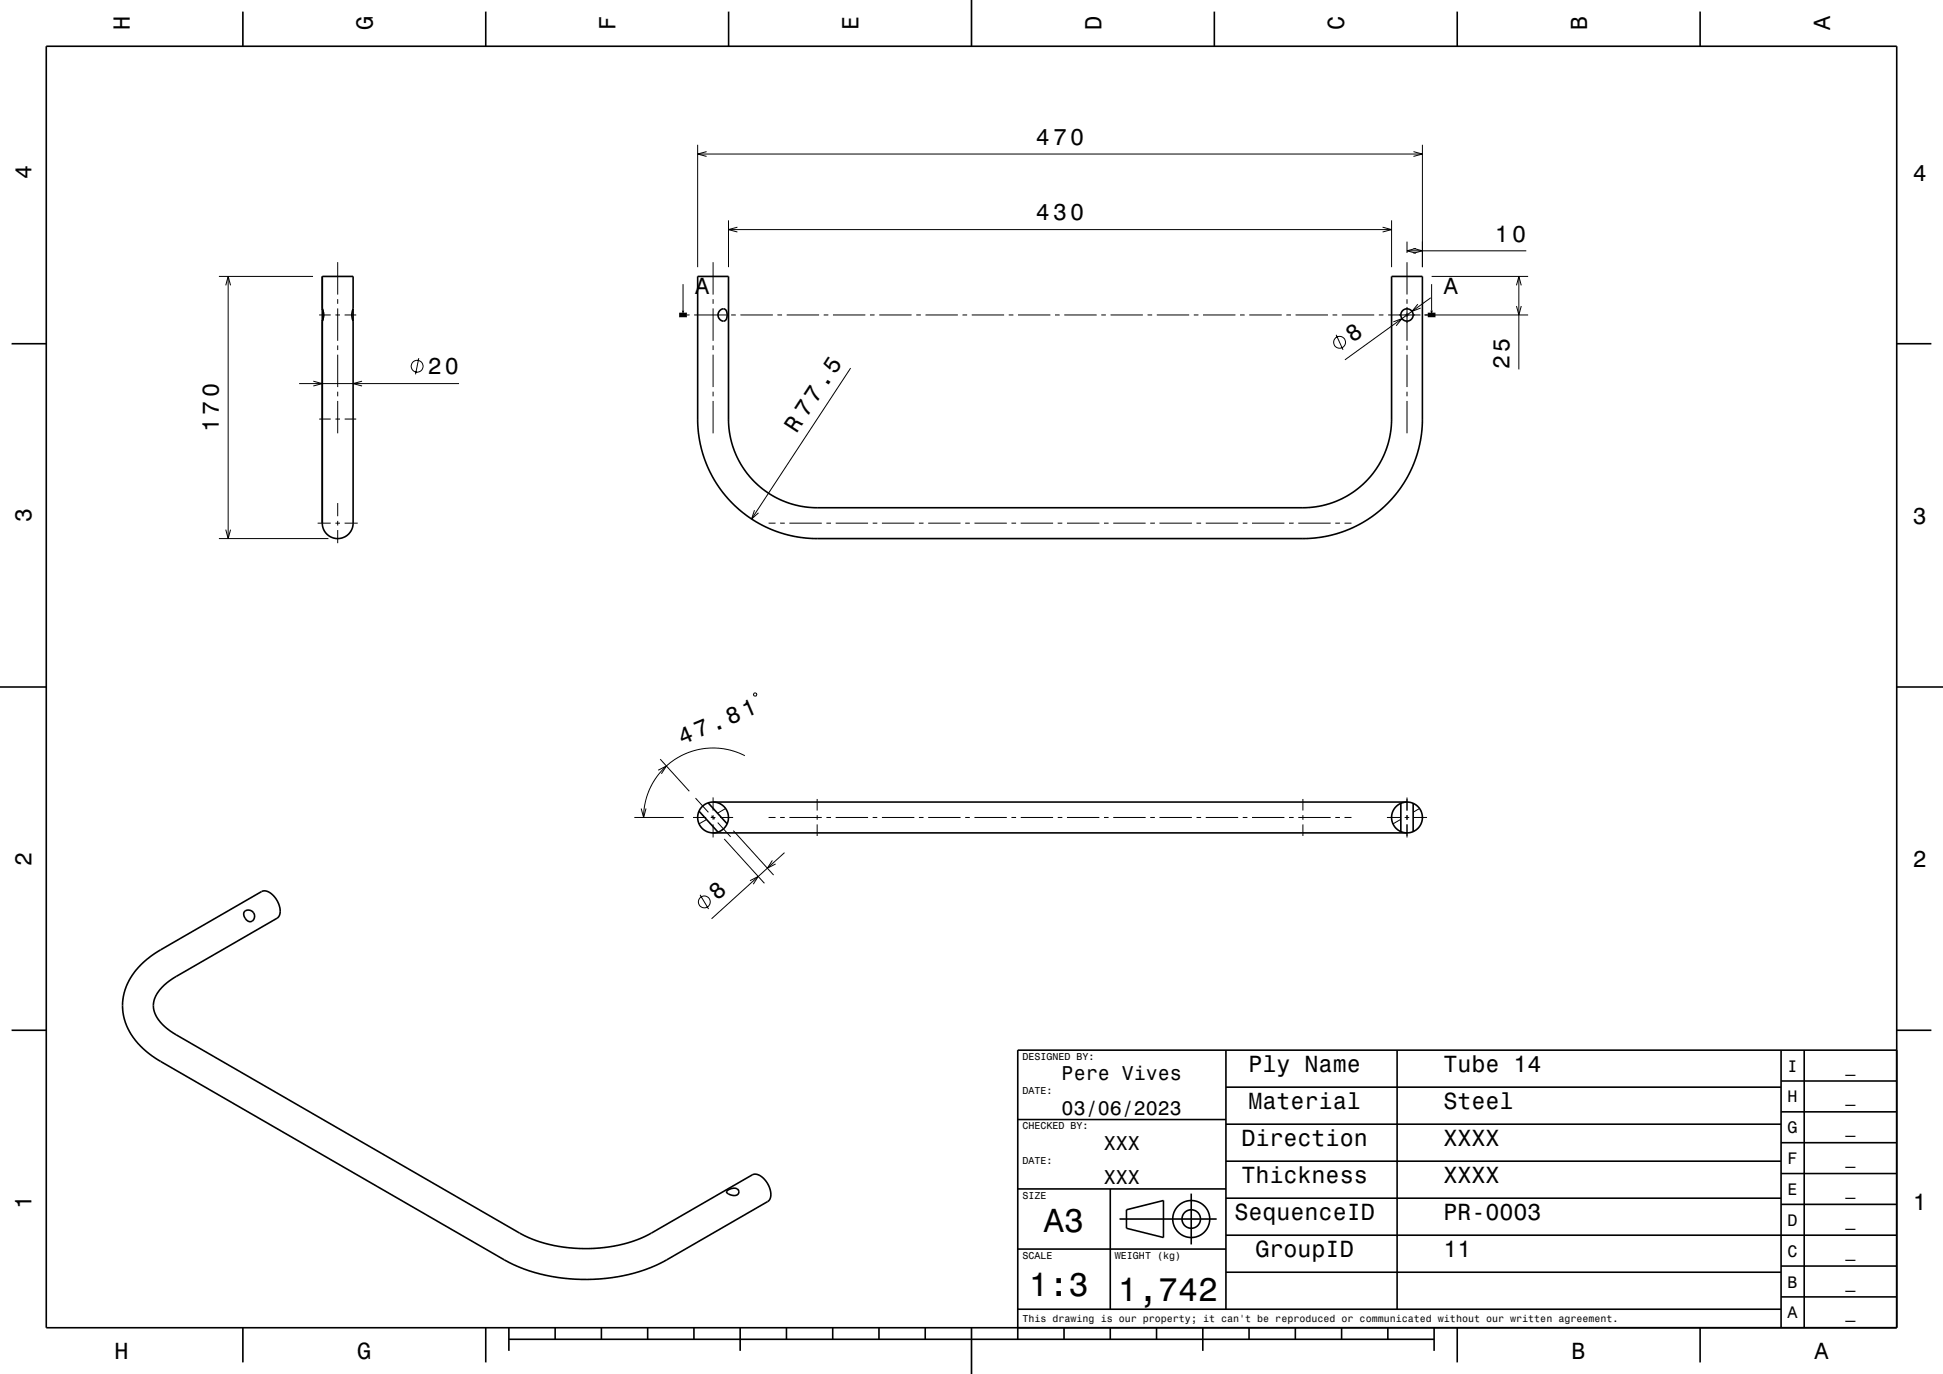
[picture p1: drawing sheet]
<svg xmlns="http://www.w3.org/2000/svg" width="420mm" height="297mm" viewBox="0 0 420 297" stroke-linecap="round" stroke-linejoin="round" font-family="sans-serif">
<g fill="none" stroke="#000" stroke-width=".22">
<path d="M150.8 31.3v26.4M150.8 33.3h156.7M152.7 32.8l-1.9 .5 1.9 .5M305.5 32.8l2 .5-2 .5M307.5 31.3v26.4M47.3 59.7h20.4M49.3 59.7v56.7M73 56.7v7M154.1 56.7v7M157.5 47.6v10.1M157.5 49.6h143.3M159.4 49.1l-1.9 .5 1.9 .5"/>
<path d="M298.9 49.1l1.9 .5-1.9 .5M300.8 47.6v10.1M304.1 52.2v2.5M304.1 56.7v7M304.1 54.2h25.8M305.5 53.7l2 .5-2 .5M306.1 53.7l-2 .5 2 .5M309.5 59.7h20.8M328.3 59.7v20.2M48.8 61.7l.5-2 .5 2M69 68.1h2.5M72.5 68.1h1"/>
<path d="M73 64.7v1M73 66.7v7M73 74.7v1M73 76.7v7M74.5 68.1h2.5M90.5 77.4l-.7 3.5M147.6 61.4v5.7M148.5 68.1h.6M150.1 68.1h7M154.1 64.7v1M154.1 66.7v7M154.1 74.7v1"/>
<path d="M154.1 76.7v7M158.1 68.1h1M160.1 68.1h7M168.1 68.1h1M170.1 68.1h7M178.1 68.1h1M180.1 68.1h7M183.9 79.6l-21.4 32.6M188.1 68.1h1M190.1 68.1h7M198.1 68.1h1M200.1 68.1h7"/>
<path d="M208.1 68.1h1M210.1 68.1h7M218.1 68.1h1M220.1 68.1h7M228.1 68.1h1M230.1 68.1h7M238.1 68.1h1M240.1 68.1h7M248.1 68.1h1M250.1 68.1h7M258.1 68.1h1M260.1 68.1h7"/>
<path d="M268.1 68.1h1M270.1 68.1h7M278.1 68.1h1M280.1 68.1h7M288.1 68.1h1M288.8 72.4l1.5 3.2M290.1 68.1h7M298.1 68.1h1M300.1 68.1h7M301.2 69.6l1.9-.7-1.3 1.5M304.1 64.7v1M304.1 66.4v.2"/>
<path d="M304.1 66.7v7M304.1 74.7v1M304.1 76.7v7M306.5 65.8l-1.3 1.5 1.9-.7M307.9 68.1h22.4M309.3 64.4l-18.6 13.4M309.5 61.4v5.7M327.8 66.2l.5 1.9 .5-1.9M327.8 61.7l.5-2 .5 2M64.7 82.9h34.5M67.7 82.4l2 .5-2 .5M69 90.6h2.5"/>
<path d="M72.5 90.6h1M73 84.7v1M73 86.7v7M74.5 90.6h2.5M78.3 82.4l-2 .5 2 .5M154.1 84.7v1M154.1 86.7v7M304.1 84.7v1M304.1 86.7v7M47.3 116.4h23.7M48.8 114.5l.5 1.9 .5-1.9M68.7 113.1h2.8"/>
<path d="M72.5 113.1h1M73 108.8v2.8M73 112.6v1M73 114.6v2.8M74.5 113.1h2.8M163.1 110.3l-.6 1.9 1.5-1.4M166.1 113.1h1.5M168.6 113.1h1M170.6 113.1h7M178.6 113.1h1M180.6 113.1h7M188.6 113.1h1"/>
<path d="M190.6 113.1h7M198.6 113.1h1M200.6 113.1h7M208.6 113.1h1M210.6 113.1h7M218.6 113.1h1M220.6 113.1h7M228.6 113.1h1M230.6 113.1h7M238.6 113.1h1M240.6 113.1h7M248.6 113.1h1"/>
<path d="M250.6 113.1h7M258.6 113.1h1M260.6 113.1h7M268.6 113.1h1M270.6 113.1h7M278.6 113.1h1M280.6 113.1h7M288.6 113.1h1M290.6 113.1h1.5M163 149.9h.5v.5h-.5zM137.1 176.7h10.7M138.6 174.8l.5 1.9 .5-1.9"/>
<path d="M142.3 166.5l1.8-.9-1.1 1.7M142.7 164.1l6.3 6.9M149.8 176.7h2.8M150.3 172.5l2.8 3.1M152.7 177.1l-1.6 1M153.6 176.7h1M153.8 176.3l.7 .8M154.1 172.4v2.8M154.1 176.2v1M154.1 178.2v2.8M155.1 177.8l2.8 3.1M155.6 176.7h2.9"/>
<path d="M156.9 174.8l-1.8 1M158.5 179.6l8.7 9.5M161 163.4l-1.8-.8-1.7-.5-2-.4h-2l-1.7 .2-2 .4-1.8 .7-1.8 .9-1.4 1.1-1.5 1.3-1.3 1.5-1.1 1.7-.7 1.6-.6 1.9-.4 2-.1 1.7M166.1 176.7h1.5M168.6 176.7h1M170.6 176.7h7M176.6 172.7v2.5M176.6 176.2v1M176.6 178.2v2.5M178.6 176.7h1M180.6 176.7h7M188.6 176.7h1"/>
<path d="M190.6 176.7h7M198.6 176.7h1M200.6 176.7h7M208.6 176.7h1M210.6 176.7h7M218.6 176.7h1M220.6 176.7h7M228.6 176.7h1M230.6 176.7h7M238.6 176.7h1M240.6 176.7h7M248.6 176.7h1"/>
<path d="M250.6 176.7h7M258.6 176.7h1M260.6 176.7h7M268.6 176.7h1M270.6 176.7h7M278.6 176.7h1M280.6 176.7h7M281.6 172.7v2.5M281.6 176.2v1M281.6 178.2v2.5M288.6 176.7h1M290.6 176.7h1.5"/>
<path d="M299.8 176.7h2.8M302.8 177.1l-1.7 1M303.6 176.7h1M304.1 172.4v2.8M304.1 176.2v1M304.1 178.2v2.8M305.6 176.7h2.9M306.9 174.8l-1.4 .8M151.3 193.4l1.9 3.1M156.5 181.3l8.7 9.6M162.1 190.4l1.8-.9-1.1 1.6M167 186l-1.1 1.7 1.8-.9"/>
<path d="M169.6 184.3l-15.8 14.3"/>
<circle cx="90.2" cy="79.2" r="1.28"/>
<circle cx="289.6" cy="74" r="1.28"/>
<circle cx="152.3" cy="195" r="1.28"/>
</g>
<g fill="none" stroke="#000" stroke-width=".35">
<path d="M10 10h400v277h-400zM52.5 2.5v7.5M105 2.5v7.5M157.5 2.5v7.5M210 0v10M262.5 2.5v7.5M315 2.5v7.5M367.5 2.5v7.5M69.7 59.7h6.6v53.4a3.3 3.3 0 0 1-3.3 3.3 3.3 3.3 0 0 1-3.3-3.3zM150.8 59.7h6.7v31.9l.5 3.4 1.1 3.4 1 2 1.3 1.8 1.5 1.7 1.6 1.5 1.9 1.4 1.9 1.1 1.9 .7 2.1 .7 2.2 .3 2.1 .2h105l3.3-.3 3.6-1 2-.9 2-1.2 1.6-1.2 1.7-1.7 1.5-1.8 1.3-2.1 1-2.3 .6-1.9 .5-2.5 .1-2v-31.2h6.7v31.5l-.2 2.7-.5 2.7-1.2 3.6-1.6 3.3-2.1 3.1-2.7 3-3.2 2.4-3.2 1.9-3.8 1.4-3.9 .9-3.2 .2h-105.6l-3-.2-2.4-.4-3.2-1-2.9-1.3-2.8-1.6-2.6-2-2.2-2.4-2-2.5-1.7-2.8-1.2-3-1.1-3.9-.4-3.7zM2.5 74.3h7.5M69.7 66.8l.2 1.2-.2 1.4a3.3 3.3 0 0 0 0-2.6"/>
<path d="M69.9 67.5v1.2M76.3 66.8l-.2 1.2 .2 1.4M155.7 67.1a.9 .9 0 0 1 1.1-.2 .9 .9 0 0 1 .4 1.1 1.08 1.08 0 0 1-.9 1.4 1.36 1.36 0 0 1-.6-2.3zM156.4 69.4h.1M410 74.3h7.5M0 148.5h10M410 148.5h10M151.1 175.3l4.1 4.6M153.1 173.5l4.1 4.6M154.1 173.4h150M302.8 173.6v6.2M305.5 173.6v6.2"/>
<path d="M52.9 197a1.28 1.28 0 0 1 2 .4 1.28 1.28 0 0 1-1 1.8 1.64 1.64 0 0 1-1-2.2zM154.1 180h150M30.5 208.5l2.1-1.8 1.8-1.2 22.1-12.8a2.72 2.72 0 0 1 3.2 1.6 3.3 3.3 0 0 1 .3 4.1l-21.9 12.7a8.6 8.6 0 0 0-4.9 5.9 5.9 5.9 0 0 0 2.4 4.9l2.5 1.8 74.2 42.8a31.9 31.9 0 0 0 28.5 0l21.8-12.5a2.8 2.8 0 0 1 3.2 1.7 3.3 3.3 0 0 1 .3 3.9l-22 12.7a38.4 38.4 0 0 1-35.1 0l-74.3-42.9a15 15 0 0 1-8.2-11 12.3 12.3 0 0 1 4-9.9zM2.5 222.7h7.5M265 235h120M265 227v56M302 227v56M385 233.7h25M385 227v60M390 227v60M410 222.7h7.5M410 227h-190v62.5"/>
<path d="M157.2 257.4a1.72 1.72 0 0 1 2.4-.1 .92 .92 0 0 1-.3 1 .92 .92 0 0 1-1 .1 1.14 1.14 0 0 1-1.2-.8zM220 257h45M220 242h45M240 257v26M257.5 258v11M265 259h120M265 251h120M265 243h120M385 253.7h25M385 247h25M385 240.3h25M220 270h45"/>
<path d="M242 263.5h21M243.5 261.5l8-2v8l-8-2zM265 275h120M265 267h145M385 273.7h25M385 260.3h25M52.5 287v7.5M105 287v7.5M110 289.5h200M110 287v5M120 287v2.5M130 287v2.5"/>
<path d="M140 287v2.5M150 287v2.5M160 287v5M170 287v2.5M180 287v2.5M190 287v2.5M200 287v2.5M210 287v10M220 283h165M230 287v2.5M240 287v2.5M250 287v2.5"/>
<path d="M260 287v5M270 287v2.5M280 287v2.5M290 287v2.5M300 287v2.5M310 287v5M315 287v7.5M367.5 287v7.5M385 280.3h25"/>
<circle cx="304.1" cy="68.1" r="1.33"/>
<circle cx="154.1" cy="176.7" r="3.3"/>
<circle cx="304.1" cy="176.7" r="3.3"/>
<circle cx="257.5" cy="263.5" r="2"/>
<circle cx="257.5" cy="263.5" r="4"/>
</g>
<path d="M146.8 68.1h1.7M308.6 68.1h1.7" fill="none" stroke="#000" stroke-width="1" stroke-linecap="butt"/>
<g fill="#000">
<path d="M147.4 67.1h.5l-.3 1z" fill-rule="evenodd"/>
<path d="M309.2 67.1h.5l-.2 1z" fill-rule="evenodd"/>
</g>
<g font-size="7.2">
<text x="225.7" y="266.3">A3</text>
<text x="222.4" y="280.2">1:3</text>
<text x="241.7" y="281.3">1,742</text>
</g>
<g font-size="5.1">
<text x="292.4" y="74.1" transform="rotate(-36 292.4 74.1)">8</text>
<text x="172.2" y="93.8" transform="rotate(-57 172.2 93.8)">R 77.5</text>
</g>
<g font-size="5">
<text x="28.1" y="6.5" transform="rotate(-90 28.1 6.5)">H</text>
<text x="80.6" y="6.5" transform="rotate(-90 80.6 6.5)">G</text>
<text x="133.1" y="6.5" transform="rotate(-90 133.1 6.5)">F</text>
<text x="185.6" y="6.5" transform="rotate(-90 185.6 6.5)">E</text>
<text x="238.1" y="6.5" transform="rotate(-90 238.1 6.5)">D</text>
<text x="290.6" y="6.5" transform="rotate(-90 290.6 6.5)">C</text>
<text x="343.1" y="6.5" transform="rotate(-90 343.1 6.5)">B</text>
<text x="395.6" y="6.5" transform="rotate(-90 395.6 6.5)">A</text>
<text x="223.9" y="31.3">470</text>
<text x="6.8" y="38.7" transform="rotate(-90 6.8 38.7)">4</text>
<text x="413.5" y="39">4</text>
<text x="223.9" y="47.6">430</text>
<text x="323.2" y="52.2">10</text>
<text x="150.3" y="63.6">A</text>
<text x="312.1" y="63.6">A</text>
<text x="92.5" y="80.9">20</text>
<text x="326.3" y="79.9" transform="rotate(-90 326.3 79.9)">25</text>
<text x="47.3" y="93.3" transform="rotate(-90 47.3 93.3)">170</text>
<text x="6.8" y="112.9" transform="rotate(-90 6.8 112.9)">3</text>
<text x="413.5" y="113.2">3</text>
<text x="147.5" y="161.1" transform="rotate(-23 147.5 161.1)">47.81</text>
<text x="6.8" y="187.1" transform="rotate(-90 6.8 187.1)">2</text>
<text x="413.5" y="187.4">2</text>
<text x="155.1" y="194.7" transform="rotate(-42 155.1 194.7)">8</text>
<text x="269.9" y="231.8">Ply Name</text>
<text x="312" y="231.8">Tube 14</text>
<text x="269.9" y="239.8">Material</text>
<text x="312" y="239.8">Steel</text>
<text x="268.3" y="247.8">Direction</text>
<text x="312" y="247.8">XXXX</text>
<text x="268.3" y="255.8">Thickness</text>
<text x="312" y="255.8">XXXX</text>
<text x="6.8" y="261.3" transform="rotate(-90 6.8 261.3)">1</text>
<text x="266.8" y="263.8">SequenceID</text>
<text x="312" y="263.8">PR-0003</text>
<text x="413.5" y="261.6">1</text>
<text x="271.4" y="271.8">GroupID</text>
<text x="312" y="271.8">11</text>
<text x="24.7" y="293.8">H</text>
<text x="77.2" y="293.8">G</text>
<text x="339.7" y="293.8">B</text>
<text x="392.2" y="293.8">A</text>
</g>
<g font-size="4.3">
<text x="229.5" y="233.5">Pere Vives</text>
<text x="229.5" y="241">03/06/2023</text>
<text x="238.6" y="248.5">XXX</text>
<text x="238.6" y="256">XXX</text>
</g>
<g font-size="3.6">
<text x="386.4" y="231.6">I</text>
<text x="398.9" y="231.6">_</text>
<text x="386.4" y="238.3">H</text>
<text x="398.9" y="238.3">_</text>
<text x="386.4" y="245">G</text>
<text x="398.9" y="245">_</text>
<text x="386.4" y="251.6">F</text>
<text x="398.9" y="251.6">_</text>
<text x="386.4" y="258.3">E</text>
<text x="398.9" y="258.3">_</text>
<text x="386.4" y="265">D</text>
<text x="398.9" y="265">_</text>
<text x="386.4" y="271.6">C</text>
<text x="398.9" y="271.6">_</text>
<text x="386.4" y="278.3">B</text>
<text x="398.9" y="278.3">_</text>
<text x="386.4" y="285">A</text>
<text x="398.9" y="285">_</text>
</g>
<g font-size="2.2">
<text x="221" y="229.1">DESIGNED BY:</text>
<text x="221" y="236.6">DATE:</text>
<text x="221" y="244.1">CHECKED BY:</text>
<text x="221" y="251.6">DATE:</text>
<text x="221" y="259.1">SIZE</text>
<text x="221" y="272.1">SCALE</text>
<text x="241" y="272.1">WEIGHT (kg)</text>
<text x="221" y="285.8">This drawing is our property; it can't be reproduced or communicated without our written agreement.</text>
</g>
</svg>
